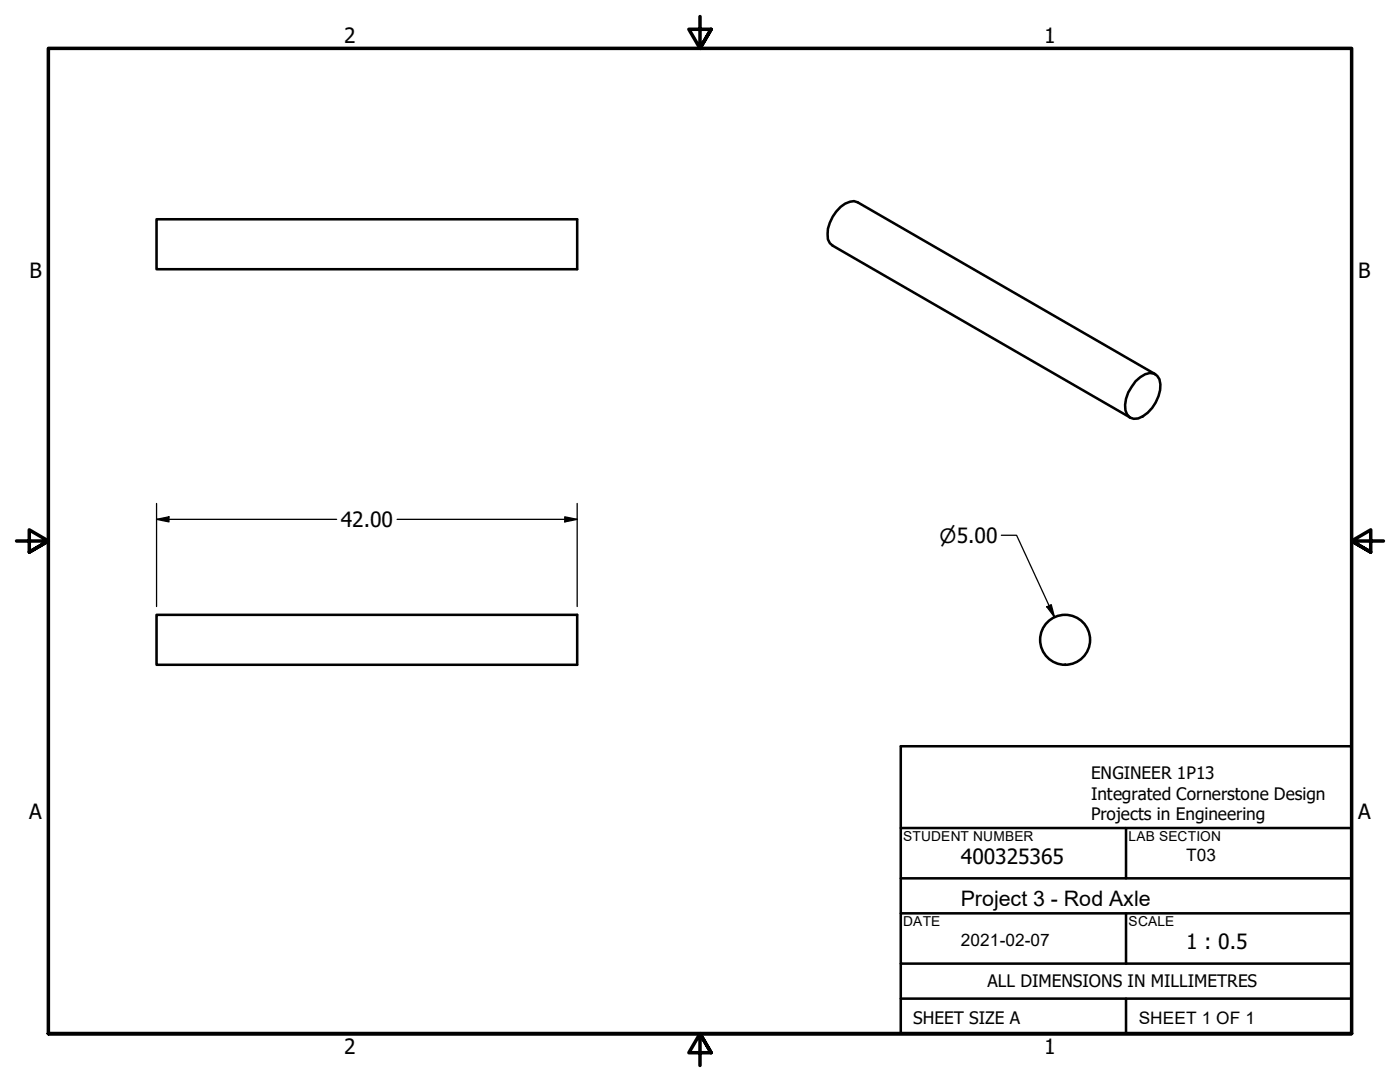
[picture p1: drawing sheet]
<svg xmlns="http://www.w3.org/2000/svg" width="279mm" height="216mm" viewBox="0 0 279 216" stroke-linecap="round" stroke-linejoin="round" font-family="sans-serif">
<!-- layer: Visible (ANSI) -->
<g fill="none" stroke="#000" stroke-width=".51">
<path d="M31.2 43.8h84v9.9h-84zM226.6 76.1a3.7 3.7 0 0 1 3.7-1.6 2.73 2.73 0 0 1 1.2 3.4 7.4 7.4 0 0 1-4.4 5.6 1.92 1.92 0 0 1-2.5-1.6 7.1 7.1 0 0 1 2-5.8zM230.6 74.7l-59.4-34.3a3.2 3.2 0 0 0-3.4 .9 7.5 7.5 0 0 0-2.6 6.5l.4 .7 .6 .5 59.4 34.3M31.2 122.7h84v10h-84z"/>
<circle cx="212.6" cy="127.7" r="5"/>
</g>
<!-- layer: Border (ANSI) -->
<path d="M139.7 3.3v6.4l-2.2-3.9h4.4l-2.2 3.9 2.2-3.9M3.3 107.9h6.4l-3.9-2.2v4.5l3.9-2.3-3.9 2.3M276.1 107.9h-6.4l3.9-2.2v4.5l-3.9-2.3 3.9 2.3M9.7 206.2v-196.5h260v196.5h-260h260M141.9 210.1l-2.2-3.9 2.2 3.9h-4.4l2.2-3.9v6.4" fill="none" stroke="#000" stroke-width=".7"/>
<!-- layer: Title (ANSI) -->
<path d="M179.8 148.9h89.9v57.3h-89.9zM179.8 165.2h89.9M179.8 175.3h89.9M224.7 165.2v10.1M179.8 199.3h89.9M179.8 182.2h89.9M179.8 192.3h89.9M224.7 182.2v10.1M224.7 199.3v6.9" fill="none" stroke="#000" stroke-width=".51"/>
<!-- layer: Dimension (ANSI) -->
<path d="M31.2 103.6l2.5-.5v1zM31.2 103.6h36M31.2 100.5v20.5M79.2 103.6h36M112.7 103.1l2.5 .5-2.5 .5zM115.2 100.5v20.5M199.8 106.8h3.1l7.5 16.3M208.9 121.1l.9-.5 .6 2.5z" fill="none" stroke="#000" stroke-width=".25"/>
<g fill="#000">
<path d="M31.2 103.6l2.5-.5v1z" fill-rule="evenodd"/>
<path d="M112.7 103.1l2.5 .5-2.5 .5z" fill-rule="evenodd"/>
<path d="M208.9 121.1l.9-.5 .6 2.5z" fill-rule="evenodd"/>
</g>
<text font-size="4.3" x="191.8" y="180.8">Project 3 - Rod Axle</text>
<g font-size="4.2">
<text x="68.7" y="8.6">2</text>
<text x="208.4" y="8.6">1</text>
<text x="5.9" y="55.5">B</text>
<text x="271.1" y="55.5">B</text>
<text x="68" y="105.2">42.00</text>
<text x="5.8" y="163.4">A</text>
<text x="271" y="163.4">A</text>
<text x="191.8" y="172.3">400325365</text>
<text x="236.7" y="189.4">1 : 0.5</text>
<text x="68.7" y="210.3">2</text>
<text x="208.4" y="210.3">1</text>
</g>
<text font-size="3.9" x="187.5" y="108.3">⌀5.00</text>
<g font-size="3.4">
<text x="217.7" y="155.4">ENGINEER 1P13</text>
<text x="217.7" y="159.6">Integrated Cornerstone Design</text>
<text x="217.7" y="163.7">Projects in Engineering</text>
<text x="236.7" y="171.8">T03</text>
<text x="191.8" y="188.7">2021-02-07</text>
<text x="197.1" y="197">ALL DIMENSIONS IN MILLIMETRES</text>
<text x="182.2" y="204.3">SHEET SIZE A</text>
<text x="227.3" y="204.3">SHEET 1 OF 1</text>
</g>
<g font-size="2.7">
<text x="180.3" y="167.8">STUDENT NUMBER</text>
<text x="225.2" y="167.8">LAB SECTION</text>
<text x="180.3" y="184.7">DATE</text>
<text x="225.2" y="184.8">SCALE</text>
</g>
</svg>
